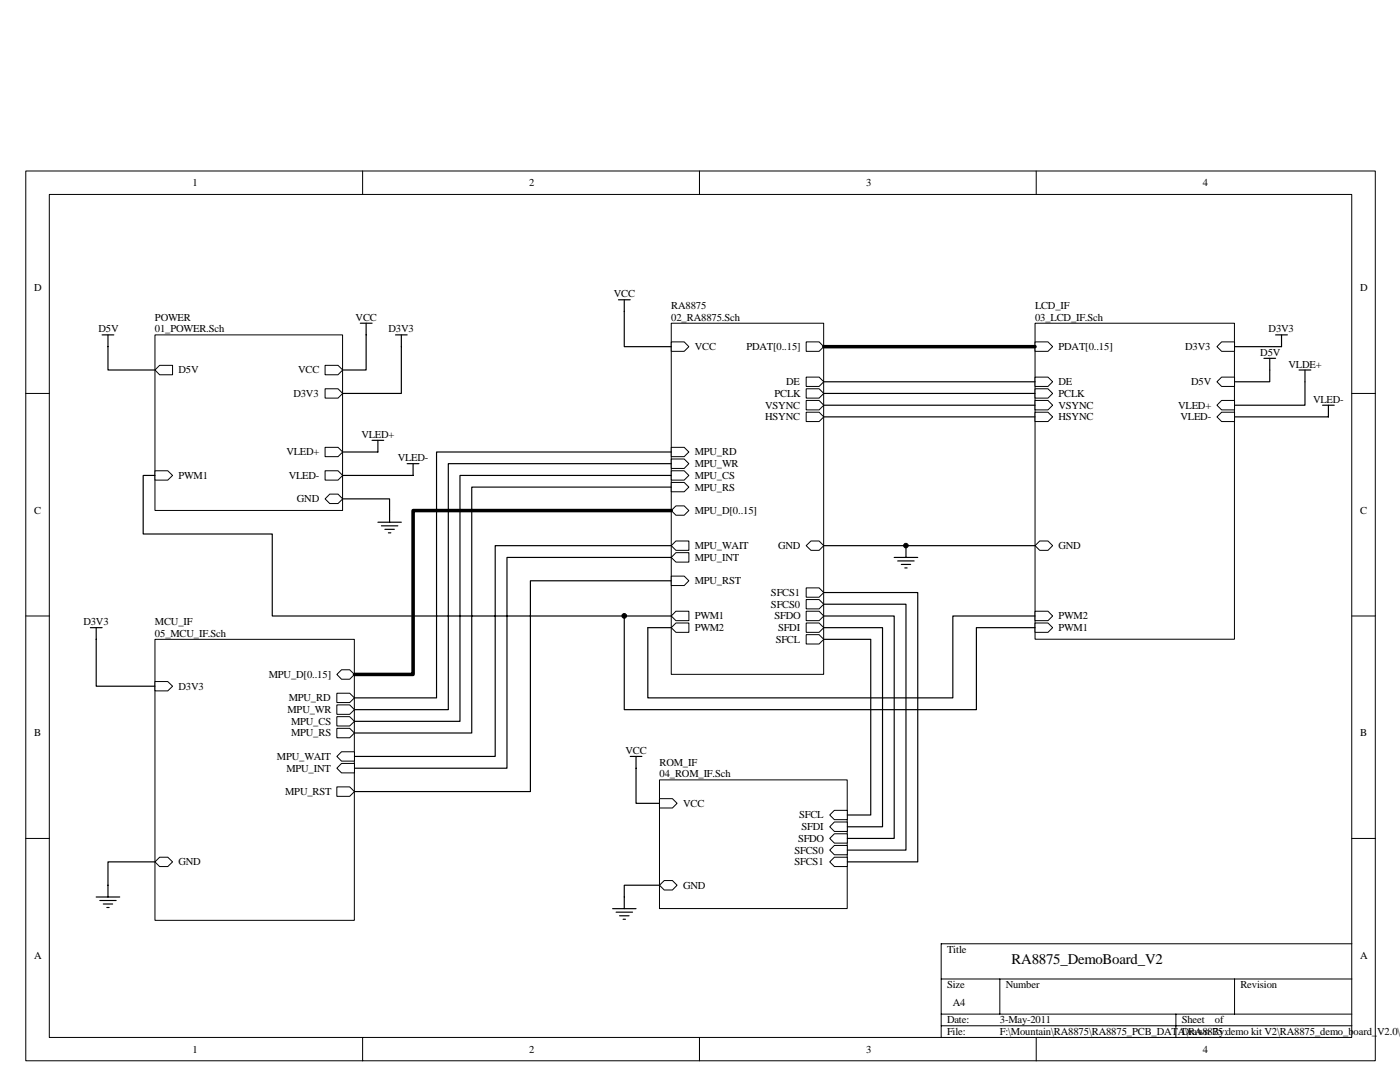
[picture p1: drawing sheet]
<svg xmlns="http://www.w3.org/2000/svg" width="279mm" height="216mm" viewBox="0 0 279 216" stroke-linecap="round" stroke-linejoin="round" font-family="sans-serif">
<g fill="none" stroke="#000" stroke-width=".2">
<path d="M5.1 34.1h269.4v177.6h-269.4zM9.8 38.8h260v168.2h-260zM72.4 34.1v4.7M139.6 34.1v4.7M206.8 34.1v4.7M5.1 78.5h4.7M269.8 78.5h4.7M5.1 122.9h4.7M269.8 122.9h4.7M5.1 167.3h4.7M269.8 167.3h4.7M187.8 195.3h82"/>
<path d="M199.5 195.3v7.1M246.4 195.3v7.1M269.8 188.3h-82v18.7M72.4 207v4.7M139.6 207v4.7M187.8 202.4h82M187.8 204.7h82M206.8 207v4.7M234.7 202.4v4.6"/>
</g>
<path d="M30.9 66.8h37.5v35.1h-37.5z" fill="#fff"/>
<path d="M30.9 66.8h37.5v35.1h-37.5z" fill="none" stroke="#000" stroke-width=".2"/>
<g fill="#fff" stroke="#000" stroke-width=".2">
<path d="M30.9 73.8l1-.9h2.5v1.9h-2.5z" fill-rule="evenodd"/>
<path d="M30.9 93.9h2.6l.9 1-.9 .9h-2.6z" fill-rule="evenodd"/>
<path d="M64.9 72.9h2.6l.9 .9-.9 1h-2.6z" fill-rule="evenodd"/>
<path d="M64.9 77.6h2.6l.9 .9-.9 .9h-2.6z" fill-rule="evenodd"/>
<path d="M64.9 89.3h2.6l.9 .9-.9 .9h-2.6z" fill-rule="evenodd"/>
<path d="M64.9 93.9h2.6l.9 1-.9 .9h-2.6z" fill-rule="evenodd"/>
<path d="M65.8 98.6h1.7l.9 .9-.9 1h-1.7l-.9-1z" fill-rule="evenodd"/>
</g>
<g fill="none" stroke="#000" stroke-width=".23">
<path d="M20.4 66.8h2.3M21.5 66.8v7h9.4M71.9 64.5h2.4M73.1 64.5v9.3h-4.7M78.9 66.8h2.4M80.1 66.8v11.7h-11.7M68.4 99.5h9.3v4.7M74.3 87.9h2.3M75.4 87.9v2.3h-7M81.3 92.5h2.3M82.4 92.5v2.4h-14M75.4 104.2h4.7"/>
<path d="M76.1 104.9h3.3M76.8 105.6h1.9M77.5 106.3h.5"/>
</g>
<path d="M30.9 127.6h39.8v56h-39.8z" fill="#fff"/>
<path d="M30.9 127.6h39.8v56h-39.8z" fill="none" stroke="#000" stroke-width=".2"/>
<g fill="#fff" stroke="#000" stroke-width=".2">
<path d="M30.9 136h2.6l.9 .9-.9 1h-2.6z" fill-rule="evenodd"/>
<path d="M31.9 171h1.6l.9 1-.9 .9h-1.6l-1-.9z" fill-rule="evenodd"/>
<path d="M68.2 133.6h1.6l.9 1-.9 .9h-1.6l-1-.9z" fill-rule="evenodd"/>
<path d="M67.2 138.3h2.6l.9 1-.9 .9h-2.6z" fill-rule="evenodd"/>
<path d="M67.2 140.7h2.6l.9 .9-.9 .9h-2.6z" fill-rule="evenodd"/>
<path d="M67.2 143h2.6l.9 .9-.9 1h-2.6z" fill-rule="evenodd"/>
<path d="M67.2 145.3h2.6l.9 1-.9 .9h-2.6z" fill-rule="evenodd"/>
<path d="M67.2 150.9l1-.9h2.5v1.9h-2.5z" fill-rule="evenodd"/>
<path d="M68.2 152.3h2.5v1.9h-2.5l-1-.9z" fill-rule="evenodd"/>
<path d="M67.2 157h2.6l.9 .9-.9 1h-2.6z" fill-rule="evenodd"/>
</g>
<path d="M18 125.2h2.4M19.2 125.2v11.7h11.7M19.2 179h4.7M19.9 179.7h3.3M30.9 172h-9.4v7M20.6 180.4h1.9M21.3 181.1h.5" fill="none" stroke="#000" stroke-width=".23"/>
<path d="M134 64.5h30.4v70.1h-30.4z" fill="#fff"/>
<path d="M134 64.5h30.4v70.1h-30.4z" fill="none" stroke="#000" stroke-width=".2"/>
<g fill="#fff" stroke="#000" stroke-width=".2">
<path d="M134 68.2h2.5l1 1-1 .9h-2.5z" fill-rule="evenodd"/>
<path d="M134 89.3h2.5l1 .9-1 .9h-2.5z" fill-rule="evenodd"/>
<path d="M134 91.6h2.5l1 .9-1 1h-2.5z" fill-rule="evenodd"/>
<path d="M134 93.9h2.5l1 1-1 .9h-2.5z" fill-rule="evenodd"/>
<path d="M134 96.3h2.5l1 .9-1 .9h-2.5z" fill-rule="evenodd"/>
<path d="M134 101.9l.9-1h1.6l1 1-1 .9h-1.6z" fill-rule="evenodd"/>
<path d="M134 108.9l.9-1h2.6v1.9h-2.6z" fill-rule="evenodd"/>
<path d="M134.9 110.3h2.6v1.9h-2.6l-.9-1z" fill-rule="evenodd"/>
<path d="M134 115h2.5l1 .9-1 .9h-2.5z" fill-rule="evenodd"/>
<path d="M134.9 122h2.6v1.8h-2.6l-.9-.9z" fill-rule="evenodd"/>
<path d="M134 125.2l.9-.9h2.6v1.9h-2.6z" fill-rule="evenodd"/>
<path d="M160.9 68.2h2.6l.9 1-.9 .9h-2.6z" fill-rule="evenodd"/>
<path d="M160.9 75.2h2.6l.9 1-.9 .9h-2.6z" fill-rule="evenodd"/>
<path d="M160.9 77.6h2.6l.9 .9-.9 .9h-2.6z" fill-rule="evenodd"/>
<path d="M160.9 79.9h2.6l.9 1-.9 .9h-2.6z" fill-rule="evenodd"/>
<path d="M160.9 82.3h2.6l.9 .9-.9 .9h-2.6z" fill-rule="evenodd"/>
<path d="M160.9 108.9l.9-1h1.7l.9 1-.9 .9h-1.7z" fill-rule="evenodd"/>
<path d="M160.9 117.3h2.6l.9 .9-.9 1h-2.6z" fill-rule="evenodd"/>
<path d="M160.9 119.6h2.6l.9 1-.9 .9h-2.6z" fill-rule="evenodd"/>
<path d="M160.9 122h2.6l.9 .9-.9 .9h-2.6z" fill-rule="evenodd"/>
<path d="M160.9 124.3h2.6l.9 .9-.9 1h-2.6z" fill-rule="evenodd"/>
<path d="M160.9 126.6h2.6l.9 1-.9 .9h-2.6z" fill-rule="evenodd"/>
</g>
<path d="M123.4 59.8h2.4M124.6 59.8v9.4h9.4M30.9 94.9h-2.3v11.7h25.7v16.3h79.7M134 90.2h-46.9v49.1h-16.4M134 92.5h-44.5v49.1h-18.8M134 94.9h-42.2v49h-21.1M134 97.2h-39.9v49.1h-23.4M134 108.9h-35.2v42h-28.1M134 111.2h-32.8v42.1h-30.5M134 115.9h-28.1v42h-35.2" fill="none" stroke="#000" stroke-width=".23"/>
<path d="M134 101.9h-51.6v32.7h-11.7" fill="none" stroke="#000" stroke-width=".7"/>
<path d="M131.6 155.6h37.5v25.7h-37.5z" fill="#fff"/>
<path d="M131.6 155.6h37.5v25.7h-37.5z" fill="none" stroke="#000" stroke-width=".2"/>
<g fill="#fff" stroke="#000" stroke-width=".2">
<path d="M166.5 161.7h2.6v1.9h-2.6l-.9-1z" fill-rule="evenodd"/>
<path d="M166.5 164h2.6v1.9h-2.6l-.9-.9z" fill-rule="evenodd"/>
<path d="M165.6 167.3l.9-.9h2.6v1.8h-2.6z" fill-rule="evenodd"/>
<path d="M165.6 169.6l.9-.9h2.6v1.9h-2.6z" fill-rule="evenodd"/>
<path d="M166.5 171h2.6v1.9h-2.6l-.9-.9z" fill-rule="evenodd"/>
<path d="M131.6 159.4h2.6l.9 .9-.9 .9h-2.6z" fill-rule="evenodd"/>
<path d="M131.6 176.6l1-.9h1.6l.9 .9-.9 1h-1.6z" fill-rule="evenodd"/>
</g>
<path d="M164.4 118.2h18.8v53.8h-14.1M164.4 127.6h9.4v35h-4.7M164.4 125.2h11.7v39.8h-7M164.4 122.9h14.1v44.4h-9.4M164.4 120.6h16.4v49h-11.7M125.8 150.9h2.3M126.9 150.9v9.4h4.7M131.6 176.6h-7v4.7M122.3 181.3h4.6M123 182h3.2M123.7 182.7h1.8M124.4 183.4h.4" fill="none" stroke="#000" stroke-width=".23"/>
<path d="M206.6 64.5h39.8v63.1h-39.8z" fill="#fff"/>
<path d="M206.6 64.5h39.8v63.1h-39.8z" fill="none" stroke="#000" stroke-width=".2"/>
<g fill="#fff" stroke="#000" stroke-width=".2">
<path d="M206.6 68.2h2.5l1 1-1 .9h-2.5z" fill-rule="evenodd"/>
<path d="M206.6 75.2h2.5l1 1-1 .9h-2.5z" fill-rule="evenodd"/>
<path d="M206.6 77.6h2.5l1 .9-1 .9h-2.5z" fill-rule="evenodd"/>
<path d="M206.6 79.9h2.5l1 1-1 .9h-2.5z" fill-rule="evenodd"/>
<path d="M206.6 82.3h2.5l1 .9-1 .9h-2.5z" fill-rule="evenodd"/>
<path d="M206.6 108.9l.9-1h1.6l1 1-1 .9h-1.6z" fill-rule="evenodd"/>
<path d="M206.6 122h2.5l1 .9-1 .9h-2.5z" fill-rule="evenodd"/>
<path d="M243.8 68.2h2.6v1.9h-2.6l-.9-.9z" fill-rule="evenodd"/>
<path d="M242.9 76.2l.9-1h2.6v1.9h-2.6z" fill-rule="evenodd"/>
<path d="M243.8 79.9h2.6v1.9h-2.6l-.9-.9z" fill-rule="evenodd"/>
<path d="M242.9 83.2l.9-.9h2.6v1.8h-2.6z" fill-rule="evenodd"/>
<path d="M206.6 124.3h2.5l1 .9-1 1h-2.5z" fill-rule="evenodd"/>
</g>
<g fill="none" stroke="#000" stroke-width=".23">
<path d="M164.4 76.2h42.2M164.4 78.5h42.2M252.2 71.5h2.4M253.4 71.5v4.7h-7M254.6 66.8h2.3M255.8 66.8v2.4h-9.4M259.2 73.8h2.4M260.4 73.8v7.1h-14M164.4 80.9h42.2M164.4 83.2h42.2M263.9 80.9h2.4M265.1 80.9v2.3h-18.7"/>
<path d="M164.4 108.9h42.2M178.5 111.2h4.7M179.2 111.9h3.2M179.9 112.6h1.8M180.6 113.3h.4M180.8 108.9v2.3M124.6 122.9v18.7h70.3v-16.4h11.7M206.6 122.9h-16.4v16.4h-60.9v-14.1h4.7"/>
</g>
<path d="M164.4 69.2h42.2" fill="none" stroke="#000" stroke-width=".7"/>
<g fill="#000" stroke="#000" stroke-width=".2">
<circle cx="180.8" cy="108.9" r=".46"/>
<circle cx="124.6" cy="122.9" r=".47"/>
</g>
<text font-size="3" x="201.9" y="192.3">RA8875_DemoBoard_V2</text>
<g font-size="2.1">
<text x="38.4" y="37.1">1</text>
<text x="105.6" y="37.1">2</text>
<text x="172.8" y="37.1">3</text>
<text x="240.1" y="37.1">4</text>
<text x="6.8" y="58.1">D</text>
<text x="122.5" y="59.3">VCC</text>
<text x="271.4" y="58.1">D</text>
<text x="30.9" y="64">POWER</text>
<text x="71" y="64">VCC</text>
<text x="134" y="61.7">RA8875</text>
<text x="134" y="64">02_RA8875.Sch</text>
<text x="206.6" y="61.7">LCD_IF</text>
<text x="206.6" y="64">03_LCD_IF.Sch</text>
<text x="19.7" y="66.3">D5V</text>
<text x="30.9" y="66.3">01_POWER.Sch</text>
<text x="77.5" y="66.3">D3V3</text>
<text x="138.6" y="69.8">VCC</text>
<text x="148.9" y="69.8">PDAT[0..15]</text>
<text x="211.2" y="69.8">PDAT[0..15]</text>
<text x="236.5" y="69.8">D3V3</text>
<text x="251.5" y="71">D5V</text>
<text x="253.2" y="66.3">D3V3</text>
<text x="35.6" y="74.5">D5V</text>
<text x="59.5" y="74.5">VCC</text>
<text x="156.9" y="76.9">DE</text>
<text x="211.2" y="76.9">DE</text>
<text x="237.7" y="76.9">D5V</text>
<text x="257.2" y="73.3">VLDE+</text>
<text x="58.5" y="79.2">D3V3</text>
<text x="152.7" y="81.5">VSYNC</text>
<text x="152.7" y="83.9">HSYNC</text>
<text x="154.6" y="79.2">PCLK</text>
<text x="211.2" y="79.2">PCLK</text>
<text x="211.2" y="81.5">VSYNC</text>
<text x="211.2" y="83.9">HSYNC</text>
<text x="235.1" y="81.5">VLED+</text>
<text x="235.6" y="83.9">VLED-</text>
<text x="262.1" y="80.3">VLED-</text>
<text x="72.1" y="87.4">VLED+</text>
<text x="35.6" y="95.5">PWM1</text>
<text x="57.1" y="90.9">VLED+</text>
<text x="57.6" y="95.5">VLED-</text>
<text x="79.4" y="92">VLED-</text>
<text x="138.6" y="90.9">MPU_RD</text>
<text x="138.6" y="93.2">MPU_WR</text>
<text x="138.6" y="95.5">MPU_CS</text>
<text x="59.2" y="100.2">GND</text>
<text x="138.6" y="97.9">MPU_RS</text>
<text x="6.8" y="102.6">C</text>
<text x="138.6" y="102.6">MPU_D[0..15]</text>
<text x="271.4" y="102.6">C</text>
<text x="138.6" y="109.6">MPU_WAIT</text>
<text x="138.6" y="111.9">MPU_INT</text>
<text x="155.3" y="109.6">GND</text>
<text x="211.2" y="109.6">GND</text>
<text x="138.6" y="116.6">MPU_RST</text>
<text x="153.9" y="118.9">SFCS1</text>
<text x="16.6" y="124.8">D3V3</text>
<text x="30.9" y="124.8">MCU_IF</text>
<text x="138.6" y="123.6">PWM1</text>
<text x="138.6" y="125.9">PWM2</text>
<text x="153.9" y="121.2">SFCS0</text>
<text x="154.6" y="123.6">SFDO</text>
<text x="155.3" y="125.9">SFDI</text>
<text x="211.2" y="123.6">PWM2</text>
<text x="211.2" y="125.9">PWM1</text>
<text x="30.9" y="127.1">05_MCU_IF.Sch</text>
<text x="154.8" y="128.2">SFCL</text>
<text x="35.6" y="137.6">D3V3</text>
<text x="53.6" y="135.3">MPU_D[0..15]</text>
<text x="57.4" y="142.3">MPU_WR</text>
<text x="57.6" y="139.9">MPU_RD</text>
<text x="6.8" y="146.9">B</text>
<text x="58.1" y="144.6">MPU_CS</text>
<text x="58.1" y="146.9">MPU_RS</text>
<text x="271.4" y="146.9">B</text>
<text x="55.3" y="151.6">MPU_WAIT</text>
<text x="57.1" y="153.9">MPU_INT</text>
<text x="124.8" y="150.5">VCC</text>
<text x="131.6" y="152.8">ROM_IF</text>
<text x="131.6" y="155.1">04_ROM_IF.Sch</text>
<text x="56.9" y="158.6">MPU_RST</text>
<text x="136.3" y="161">VCC</text>
<text x="159.3" y="168">SFDO</text>
<text x="159.5" y="163.3">SFCL</text>
<text x="160" y="165.6">SFDI</text>
<text x="35.6" y="172.7">GND</text>
<text x="158.6" y="170.3">SFCS0</text>
<text x="158.6" y="172.7">SFCS1</text>
<text x="136.3" y="177.3">GND</text>
<text x="6.8" y="191.3">A</text>
<text x="189" y="190.2">Title</text>
<text x="271.4" y="191.3">A</text>
<text x="189" y="197.2">Size</text>
<text x="200.7" y="197.2">Number</text>
<text x="247.6" y="197.2">Revision</text>
<text x="190.2" y="200.7">A4</text>
<text x="189" y="204.2">Date:</text>
<text x="189" y="206.5">File:</text>
<text x="199.5" y="204.2">3-May-2011</text>
<text x="199.5" y="206.5">F:\Mountain\RA8875\RA8875_PCB_DATA\RA8875 demo kit V2\RA8875_demo_board_V2.0\</text>
<text x="235.8" y="204.2">Sheet</text>
<text x="235.8" y="206.5">Drawn By:</text>
<text x="242.4" y="204.2">of</text>
<text x="38.4" y="210">1</text>
<text x="105.6" y="210">2</text>
<text x="172.8" y="210">3</text>
<text x="240.1" y="210">4</text>
</g>
</svg>
